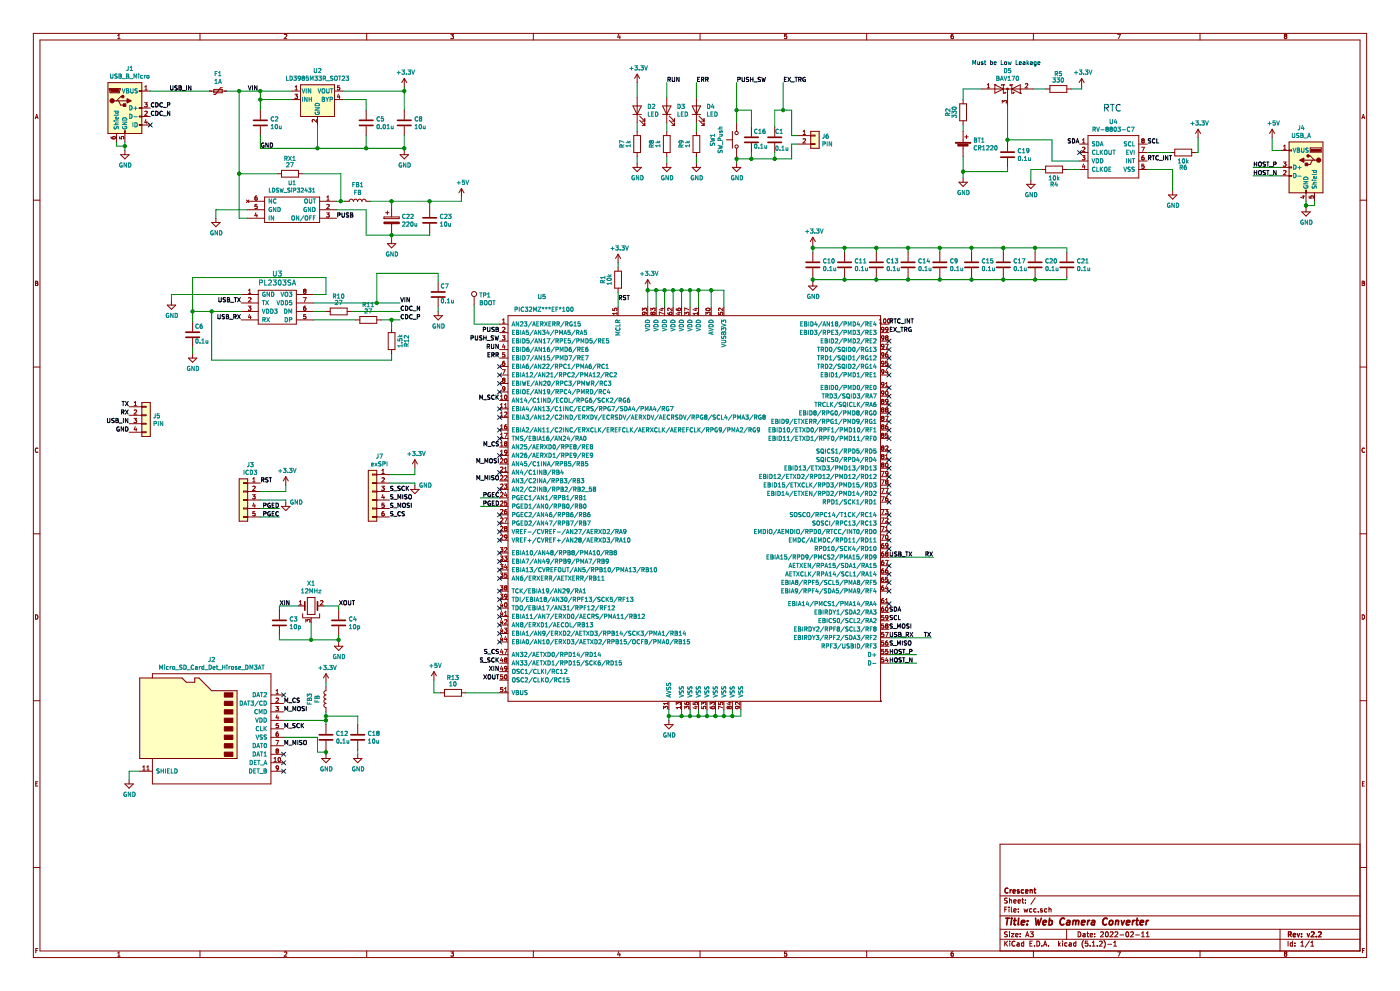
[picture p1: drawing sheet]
EESchema Schematic File Version 4
LIBS:wcc-cache
EELAYER 29 0
EELAYER END
$Descr A3 16535 11693
encoding utf-8
Sheet 1 1
Title "Web Camera Converter"
Date "2022-02-11"
Rev "v2.2"
Comp "Crescent"
Comment1 ""
Comment2 ""
Comment3 ""
Comment4 ""
$EndDescr
$Comp
L Regulator_Linear:LD3985M33R_SOT23 U2
U 1 1
P 3750 1175
F 0 "U2" H 3750 1517 50  0000 C CNN
F 1 "LD3985M33R_SOT23" H 3750 1426 50  0000 C CNN
F 2 "Package_TO_SOT_SMD:SOT-23-5" H 3750 1500 50  0001 C CIN
F 3 "http://www.st.com/internet/com/TECHNICAL_RESOURCES/TECHNICAL_LITERATURE/DATASHEET/CD00003395.pdf" H 3750 1175 50  0001 C CNN
	1    3750 1175
	1    0    0    -1  
$EndComp
$Comp
L Device:C C2
U 1 1
P 3075 1450
F 0 "C2" H 3190 1496 50  0000 L CNN
F 1 "10u" H 3190 1405 50  0000 L CNN
F 2 "Capacitor_SMD:C_0805_2012Metric" H 3113 1300 50  0001 C CNN
F 3 "~" H 3075 1450 50  0001 C CNN
	1    3075 1450
	1    0    0    -1  
$EndComp
$Comp
L Device:C C5
U 1 1
P 4325 1450
F 0 "C5" H 4440 1496 50  0000 L CNN
F 1 "0.01u" H 4440 1405 50  0000 L CNN
F 2 "Capacitor_SMD:C_0603_1608Metric" H 4363 1300 50  0001 C CNN
F 3 "~" H 4325 1450 50  0001 C CNN
	1    4325 1450
	1    0    0    -1  
$EndComp
$Comp
L Device:C C8
U 1 1
P 4775 1450
F 0 "C8" H 4890 1496 50  0000 L CNN
F 1 "10u" H 4890 1405 50  0000 L CNN
F 2 "Capacitor_SMD:C_0805_2012Metric" H 4813 1300 50  0001 C CNN
F 3 "~" H 4775 1450 50  0001 C CNN
	1    4775 1450
	1    0    0    -1  
$EndComp
Wire Wire Line
	3450 1075 3075 1075
Wire Wire Line
	3075 1075 3075 1175
Wire Wire Line
	3450 1175 3075 1175
Connection ~ 3075 1175
Wire Wire Line
	3075 1175 3075 1300
Wire Wire Line
	3075 1600 3075 1750
Wire Wire Line
	3075 1750 3750 1750
Wire Wire Line
	4325 1750 4325 1600
Wire Wire Line
	3750 1475 3750 1750
Connection ~ 3750 1750
Wire Wire Line
	3750 1750 4325 1750
Wire Wire Line
	4325 1750 4775 1750
Wire Wire Line
	4775 1750 4775 1600
Connection ~ 4325 1750
Wire Wire Line
	4050 1175 4325 1175
Wire Wire Line
	4325 1175 4325 1300
Wire Wire Line
	4050 1075 4775 1075
Wire Wire Line
	4775 1075 4775 1300
$Comp
L power:+3.3V #PWR08
U 1 1
P 4775 1025
F 0 "#PWR08" H 4775 875 50  0001 C CNN
F 1 "+3.3V" H 4790 1198 50  0000 C CNN
F 2 "" H 4775 1025 50  0001 C CNN
F 3 "" H 4775 1025 50  0001 C CNN
	1    4775 1025
	1    0    0    -1  
$EndComp
Wire Wire Line
	4775 1025 4775 1075
Connection ~ 4775 1075
Text Label 3075 1750 0    50   ~ 0
GND
$Comp
L Connector:USB_A J4
U 1 1
P 15425 1975
F 0 "J4" H 15482 2442 50  0000 C CNN
F 1 "USB_A" H 15482 2351 50  0000 C CNN
F 2 "USBHOST:USBHOST" H 15575 1925 50  0001 C CNN
F 3 " ~" H 15575 1925 50  0001 C CNN
	1    15425 1975
	-1   0    0    -1  
$EndComp
$Comp
L power:+5V #PWR026
U 1 1
P 15025 1625
F 0 "#PWR026" H 15025 1475 50  0001 C CNN
F 1 "+5V" H 15040 1798 50  0000 C CNN
F 2 "" H 15025 1625 50  0001 C CNN
F 3 "" H 15025 1625 50  0001 C CNN
	1    15025 1625
	1    0    0    -1  
$EndComp
Wire Wire Line
	15025 1625 15025 1775
$Comp
L power:GND #PWR027
U 1 1
P 15425 2450
F 0 "#PWR027" H 15425 2200 50  0001 C CNN
F 1 "GND" H 15430 2277 50  0000 C CNN
F 2 "" H 15425 2450 50  0001 C CNN
F 3 "" H 15425 2450 50  0001 C CNN
	1    15425 2450
	1    0    0    -1  
$EndComp
Wire Wire Line
	15425 2375 15425 2425
Wire Wire Line
	15425 2425 15525 2425
Wire Wire Line
	15525 2425 15525 2375
Connection ~ 15425 2425
Wire Wire Line
	15425 2425 15425 2450
Wire Wire Line
	15125 1775 15025 1775
Text Label 14800 1975 0    50   ~ 0
HOST_P
Text Label 14800 2075 0    50   ~ 0
HOST_N
$Comp
L power:+3.3V #PWR07
U 1 1
P 7300 3100
F 0 "#PWR07" H 7300 2950 50  0001 C CNN
F 1 "+3.3V" H 7315 3273 50  0000 C CNN
F 2 "" H 7300 3100 50  0001 C CNN
F 3 "" H 7300 3100 50  0001 C CNN
	1    7300 3100
	1    0    0    -1  
$EndComp
Wire Wire Line
	7300 3100 7300 3150
$Comp
L Device:R R1
U 1 1
P 7300 3300
F 0 "R1" V 7475 3300 50  0000 C CNN
F 1 "10k" V 7400 3300 50  0000 C CNN
F 2 "Resistor_SMD:R_0603_1608Metric" V 7230 3300 50  0001 C CNN
F 3 "~" H 7300 3300 50  0001 C CNN
	1    7300 3300
	-1   0    0    1   
$EndComp
$Comp
L Connector_Generic:Conn_01x05 J3
U 1 1
P 2875 5900
F 0 "J3" H 2793 6317 50  0000 C CNN
F 1 "ICD3" H 2793 6226 50  0000 C CNN
F 2 "Connector_PinHeader_2.54mm:PinHeader_1x05_P2.54mm_Vertical" H 2875 5900 50  0001 C CNN
F 3 "~" H 2875 5900 50  0001 C CNN
	1    2875 5900
	-1   0    0    -1  
$EndComp
Text Label 7300 3550 0    50   ~ 0
RST
Text Label 3075 5700 0    50   ~ 0
RST
$Comp
L power:+3.3V #PWR01
U 1 1
P 3375 5725
F 0 "#PWR01" H 3375 5575 50  0001 C CNN
F 1 "+3.3V" H 3390 5898 50  0000 C CNN
F 2 "" H 3375 5725 50  0001 C CNN
F 3 "" H 3375 5725 50  0001 C CNN
	1    3375 5725
	1    0    0    -1  
$EndComp
Wire Wire Line
	3075 5800 3375 5800
Wire Wire Line
	3375 5725 3375 5800
$Comp
L power:GND #PWR02
U 1 1
P 3375 5925
F 0 "#PWR02" H 3375 5675 50  0001 C CNN
F 1 "GND" H 3500 5925 50  0000 C CNN
F 2 "" H 3375 5925 50  0001 C CNN
F 3 "" H 3375 5925 50  0001 C CNN
	1    3375 5925
	1    0    0    -1  
$EndComp
Wire Wire Line
	3075 5900 3375 5900
Wire Wire Line
	3375 5900 3375 5925
Wire Wire Line
	3075 6000 3300 6000
Wire Wire Line
	3075 6100 3300 6100
Text Label 3100 6000 0    50   ~ 0
PGED
Text Label 3100 6100 0    50   ~ 0
PGEC
$Comp
L Device:C C14
U 1 1
P 10725 3125
F 0 "C14" H 10840 3171 50  0000 L CNN
F 1 "0.1u" H 10840 3080 50  0000 L CNN
F 2 "Capacitor_SMD:C_0603_1608Metric" H 10763 2975 50  0001 C CNN
F 3 "~" H 10725 3125 50  0001 C CNN
	1    10725 3125
	1    0    0    -1  
$EndComp
$Comp
L Device:C C13
U 1 1
P 10350 3125
F 0 "C13" H 10465 3171 50  0000 L CNN
F 1 "0.1u" H 10465 3080 50  0000 L CNN
F 2 "Capacitor_SMD:C_0603_1608Metric" H 10388 2975 50  0001 C CNN
F 3 "~" H 10350 3125 50  0001 C CNN
	1    10350 3125
	1    0    0    -1  
$EndComp
$Comp
L Device:C C11
U 1 1
P 9975 3125
F 0 "C11" H 10090 3171 50  0000 L CNN
F 1 "0.1u" H 10090 3080 50  0000 L CNN
F 2 "Capacitor_SMD:C_0603_1608Metric" H 10013 2975 50  0001 C CNN
F 3 "~" H 9975 3125 50  0001 C CNN
	1    9975 3125
	1    0    0    -1  
$EndComp
$Comp
L Device:C C10
U 1 1
P 9600 3125
F 0 "C10" H 9715 3171 50  0000 L CNN
F 1 "0.1u" H 9715 3080 50  0000 L CNN
F 2 "Capacitor_SMD:C_0603_1608Metric" H 9638 2975 50  0001 C CNN
F 3 "~" H 9600 3125 50  0001 C CNN
	1    9600 3125
	1    0    0    -1  
$EndComp
$Comp
L power:+3.3V #PWR013
U 1 1
P 9600 2900
F 0 "#PWR013" H 9600 2750 50  0001 C CNN
F 1 "+3.3V" H 9615 3073 50  0000 C CNN
F 2 "" H 9600 2900 50  0001 C CNN
F 3 "" H 9600 2900 50  0001 C CNN
	1    9600 2900
	1    0    0    -1  
$EndComp
Wire Wire Line
	9600 2900 9600 2925
$Comp
L power:GND #PWR014
U 1 1
P 9600 3325
F 0 "#PWR014" H 9600 3075 50  0001 C CNN
F 1 "GND" H 9605 3152 50  0000 C CNN
F 2 "" H 9600 3325 50  0001 C CNN
F 3 "" H 9600 3325 50  0001 C CNN
	1    9600 3325
	1    0    0    -1  
$EndComp
Wire Wire Line
	9600 3275 9600 3300
Wire Wire Line
	9600 3300 9975 3300
Wire Wire Line
	9975 3300 9975 3275
Connection ~ 9600 3300
Wire Wire Line
	9600 3300 9600 3325
Wire Wire Line
	9975 3300 10350 3300
Wire Wire Line
	10350 3300 10350 3275
Connection ~ 9975 3300
Wire Wire Line
	10350 3300 10725 3300
Wire Wire Line
	10725 3300 10725 3275
Connection ~ 10350 3300
Wire Wire Line
	9600 2925 9975 2925
Wire Wire Line
	9975 2925 9975 2975
Connection ~ 9600 2925
Wire Wire Line
	9600 2925 9600 2975
Wire Wire Line
	9975 2925 10350 2925
Wire Wire Line
	10350 2925 10350 2975
Connection ~ 9975 2925
Wire Wire Line
	10350 2925 10725 2925
Wire Wire Line
	10725 2925 10725 2975
Connection ~ 10350 2925
$Comp
L Device:Crystal_GND3 X1
U 1 1
P 3675 7150
F 0 "X1" H 3675 7418 50  0000 C CNN
F 1 "12MHz" H 3675 7327 50  0000 C CNN
F 2 "FA238V:FA238V" H 3675 7150 50  0001 C CNN
F 3 "~" H 3675 7150 50  0001 C CNN
	1    3675 7150
	1    0    0    -1  
$EndComp
$Comp
L Device:C C4
U 1 1
P 4000 7350
F 0 "C4" H 4115 7396 50  0000 L CNN
F 1 "10p" H 4115 7305 50  0000 L CNN
F 2 "Capacitor_SMD:C_0603_1608Metric" H 4038 7200 50  0001 C CNN
F 3 "~" H 4000 7350 50  0001 C CNN
	1    4000 7350
	1    0    0    -1  
$EndComp
$Comp
L Device:C C3
U 1 1
P 3300 7350
F 0 "C3" H 3415 7396 50  0000 L CNN
F 1 "10p" H 3415 7305 50  0000 L CNN
F 2 "Capacitor_SMD:C_0603_1608Metric" H 3338 7200 50  0001 C CNN
F 3 "~" H 3300 7350 50  0001 C CNN
	1    3300 7350
	1    0    0    -1  
$EndComp
Wire Wire Line
	4000 7150 4000 7200
Wire Wire Line
	3825 7150 4000 7150
Wire Wire Line
	3675 7350 3675 7550
Wire Wire Line
	3675 7550 4000 7550
Wire Wire Line
	4000 7550 4000 7500
Wire Wire Line
	3300 7550 3300 7500
Wire Wire Line
	3300 7550 3675 7550
Connection ~ 3675 7550
Wire Wire Line
	3525 7150 3300 7150
Wire Wire Line
	3300 7150 3300 7200
$Comp
L power:GND #PWR03
U 1 1
P 4000 7575
F 0 "#PWR03" H 4000 7325 50  0001 C CNN
F 1 "GND" H 4005 7402 50  0000 C CNN
F 2 "" H 4000 7575 50  0001 C CNN
F 3 "" H 4000 7575 50  0001 C CNN
	1    4000 7575
	1    0    0    -1  
$EndComp
Wire Wire Line
	4000 7575 4000 7550
Connection ~ 4000 7550
Text Label 3300 7150 0    50   ~ 0
XIN
Text Label 4000 7150 0    50   ~ 0
XOUT
$Comp
L Device:LED D2
U 1 1
P 7525 1300
F 0 "D2" V 7564 1183 50  0000 R CNN
F 1 "LED" V 7473 1183 50  0000 R CNN
F 2 "Diode_SMD:D_0603_1608Metric" H 7525 1300 50  0001 C CNN
F 3 "~" H 7525 1300 50  0001 C CNN
	1    7525 1300
	0    -1   -1   0   
$EndComp
$Comp
L Device:R R7
U 1 1
P 7525 1700
F 0 "R7" V 7700 1700 50  0000 C CNN
F 1 "1k" V 7625 1700 50  0000 C CNN
F 2 "Resistor_SMD:R_0603_1608Metric" V 7455 1700 50  0001 C CNN
F 3 "~" H 7525 1700 50  0001 C CNN
	1    7525 1700
	-1   0    0    1   
$EndComp
$Comp
L power:GND #PWR012
U 1 1
P 7525 1925
F 0 "#PWR012" H 7525 1675 50  0001 C CNN
F 1 "GND" H 7530 1752 50  0000 C CNN
F 2 "" H 7525 1925 50  0001 C CNN
F 3 "" H 7525 1925 50  0001 C CNN
	1    7525 1925
	1    0    0    -1  
$EndComp
Wire Wire Line
	7525 1850 7525 1925
Wire Wire Line
	7525 1550 7525 1450
Wire Wire Line
	7525 1150 7525 975 
$Comp
L power:+3.3V #PWR011
U 1 1
P 7525 975
F 0 "#PWR011" H 7525 825 50  0001 C CNN
F 1 "+3.3V" H 7540 1148 50  0000 C CNN
F 2 "" H 7525 975 50  0001 C CNN
F 3 "" H 7525 975 50  0001 C CNN
	1    7525 975 
	1    0    0    -1  
$EndComp
$Comp
L Device:LED D3
U 1 1
P 7875 1300
F 0 "D3" V 7914 1183 50  0000 R CNN
F 1 "LED" V 7823 1183 50  0000 R CNN
F 2 "Diode_SMD:D_0603_1608Metric" H 7875 1300 50  0001 C CNN
F 3 "~" H 7875 1300 50  0001 C CNN
	1    7875 1300
	0    -1   -1   0   
$EndComp
$Comp
L Device:R R8
U 1 1
P 7875 1700
F 0 "R8" V 8050 1700 50  0000 C CNN
F 1 "1k" V 7975 1700 50  0000 C CNN
F 2 "Resistor_SMD:R_0603_1608Metric" V 7805 1700 50  0001 C CNN
F 3 "~" H 7875 1700 50  0001 C CNN
	1    7875 1700
	-1   0    0    1   
$EndComp
$Comp
L power:GND #PWR017
U 1 1
P 7875 1925
F 0 "#PWR017" H 7875 1675 50  0001 C CNN
F 1 "GND" H 7880 1752 50  0000 C CNN
F 2 "" H 7875 1925 50  0001 C CNN
F 3 "" H 7875 1925 50  0001 C CNN
	1    7875 1925
	1    0    0    -1  
$EndComp
Wire Wire Line
	7875 1850 7875 1925
Wire Wire Line
	7875 1550 7875 1450
Wire Wire Line
	7875 1150 7875 975 
$Comp
L Device:LED D4
U 1 1
P 8225 1300
F 0 "D4" V 8264 1183 50  0000 R CNN
F 1 "LED" V 8173 1183 50  0000 R CNN
F 2 "Diode_SMD:D_0603_1608Metric" H 8225 1300 50  0001 C CNN
F 3 "~" H 8225 1300 50  0001 C CNN
	1    8225 1300
	0    -1   -1   0   
$EndComp
$Comp
L Device:R R9
U 1 1
P 8225 1700
F 0 "R9" V 8400 1700 50  0000 C CNN
F 1 "1k" V 8325 1700 50  0000 C CNN
F 2 "Resistor_SMD:R_0603_1608Metric" V 8155 1700 50  0001 C CNN
F 3 "~" H 8225 1700 50  0001 C CNN
	1    8225 1700
	-1   0    0    1   
$EndComp
$Comp
L power:GND #PWR018
U 1 1
P 8225 1925
F 0 "#PWR018" H 8225 1675 50  0001 C CNN
F 1 "GND" H 8230 1752 50  0000 C CNN
F 2 "" H 8225 1925 50  0001 C CNN
F 3 "" H 8225 1925 50  0001 C CNN
	1    8225 1925
	1    0    0    -1  
$EndComp
Wire Wire Line
	8225 1850 8225 1925
Wire Wire Line
	8225 1550 8225 1450
Wire Wire Line
	8225 1150 8225 975 
Text Label 7875 975  0    50   ~ 0
RUN
Text Label 8225 975  0    50   ~ 0
ERR
$Comp
L power:+3.3V #PWR04
U 1 1
P 3850 8050
F 0 "#PWR04" H 3850 7900 50  0001 C CNN
F 1 "+3.3V" H 3865 8223 50  0000 C CNN
F 2 "" H 3850 8050 50  0001 C CNN
F 3 "" H 3850 8050 50  0001 C CNN
	1    3850 8050
	1    0    0    -1  
$EndComp
Wire Wire Line
	3850 8550 3850 8500
$Comp
L RTC:RV-8803-C7 U4
U 1 1
P 12850 1600
F 0 "U4" H 13150 1765 50  0000 C CNN
F 1 "RV-8803-C7" H 13150 1674 50  0000 C CNN
F 2 "RTC_3215:RV-8803-C7" H 12850 1600 50  0001 C CNN
F 3 "" H 12850 1600 50  0001 C CNN
	1    12850 1600
	1    0    0    -1  
$EndComp
$Comp
L Device:D_Schottky_x2_KCom_AAK D5
U 1 1
P 11900 1050
F 0 "D5" H 11900 1266 50  0000 C CNN
F 1 "BAV170" H 11900 1175 50  0000 C CNN
F 2 "Package_TO_SOT_SMD:SOT-23" H 11900 1050 50  0001 C CNN
F 3 "~" H 11900 1050 50  0001 C CNN
	1    11900 1050
	1    0    0    -1  
$EndComp
$Comp
L Device:Battery_Cell BT1
U 1 1
P 11375 1750
F 0 "BT1" H 11493 1846 50  0000 L CNN
F 1 "CR1220" H 11493 1755 50  0000 L CNN
F 2 "CR1220_2895:2895" V 11375 1810 50  0001 C CNN
F 3 "~" V 11375 1810 50  0001 C CNN
	1    11375 1750
	1    0    0    -1  
$EndComp
$Comp
L Device:R R2
U 1 1
P 11375 1325
F 0 "R2" V 11550 1325 50  0000 C CNN
F 1 "330" V 11475 1325 50  0000 C CNN
F 2 "Resistor_SMD:R_0603_1608Metric" V 11305 1325 50  0001 C CNN
F 3 "~" H 11375 1325 50  0001 C CNN
	1    11375 1325
	-1   0    0    1   
$EndComp
$Comp
L Device:C C19
U 1 1
P 11900 1825
F 0 "C19" H 12015 1871 50  0000 L CNN
F 1 "0.1u" H 12015 1780 50  0000 L CNN
F 2 "Capacitor_SMD:C_0603_1608Metric" H 11938 1675 50  0001 C CNN
F 3 "~" H 11900 1825 50  0001 C CNN
	1    11900 1825
	1    0    0    -1  
$EndComp
$Comp
L power:GND #PWR031
U 1 1
P 11375 2100
F 0 "#PWR031" H 11375 1850 50  0001 C CNN
F 1 "GND" H 11380 1927 50  0000 C CNN
F 2 "" H 11375 2100 50  0001 C CNN
F 3 "" H 11375 2100 50  0001 C CNN
	1    11375 2100
	1    0    0    -1  
$EndComp
$Comp
L power:+3.3V #PWR033
U 1 1
P 12775 1025
F 0 "#PWR033" H 12775 875 50  0001 C CNN
F 1 "+3.3V" H 12790 1198 50  0000 C CNN
F 2 "" H 12775 1025 50  0001 C CNN
F 3 "" H 12775 1025 50  0001 C CNN
	1    12775 1025
	1    0    0    -1  
$EndComp
Wire Wire Line
	11375 1850 11375 2025
Wire Wire Line
	11900 1650 12425 1650
Wire Wire Line
	12425 1650 12425 1900
Wire Wire Line
	12425 1900 12750 1900
Connection ~ 11900 1650
Wire Wire Line
	11900 1650 11900 1675
Wire Wire Line
	11900 1975 11900 2025
Wire Wire Line
	11900 2025 11375 2025
Connection ~ 11375 2025
Wire Wire Line
	11375 2025 11375 2100
Wire Wire Line
	11600 1050 11375 1050
Wire Wire Line
	11375 1050 11375 1175
Wire Wire Line
	11375 1475 11375 1550
$Comp
L Device:R R5
U 1 1
P 12500 1050
F 0 "R5" V 12675 1050 50  0000 C CNN
F 1 "330" V 12600 1050 50  0000 C CNN
F 2 "Resistor_SMD:R_0603_1608Metric" V 12430 1050 50  0001 C CNN
F 3 "~" H 12500 1050 50  0001 C CNN
	1    12500 1050
	0    -1   -1   0   
$EndComp
Wire Wire Line
	12200 1050 12350 1050
Wire Wire Line
	12650 1050 12775 1050
Wire Wire Line
	12775 1050 12775 1025
$Comp
L power:GND #PWR034
U 1 1
P 13850 2250
F 0 "#PWR034" H 13850 2000 50  0001 C CNN
F 1 "GND" H 13855 2077 50  0000 C CNN
F 2 "" H 13850 2250 50  0001 C CNN
F 3 "" H 13850 2250 50  0001 C CNN
	1    13850 2250
	1    0    0    -1  
$EndComp
Wire Wire Line
	13550 2000 13850 2000
Wire Wire Line
	13850 2000 13850 2250
Text Label 12750 1700 2    50   ~ 0
SDA
Text Label 13550 1700 0    50   ~ 0
SCL
Text Label 13550 1900 0    50   ~ 0
RTC_INT
NoConn ~ 12750 1800
$Comp
L Device:R R4
U 1 1
P 12450 2000
F 0 "R4" V 12625 2000 50  0000 C CNN
F 1 "10k" V 12550 2000 50  0000 C CNN
F 2 "Resistor_SMD:R_0603_1608Metric" V 12380 2000 50  0001 C CNN
F 3 "~" H 12450 2000 50  0001 C CNN
	1    12450 2000
	0    1    1    0   
$EndComp
Wire Wire Line
	12600 2000 12750 2000
$Comp
L power:GND #PWR032
U 1 1
P 12175 2125
F 0 "#PWR032" H 12175 1875 50  0001 C CNN
F 1 "GND" H 12180 1952 50  0000 C CNN
F 2 "" H 12175 2125 50  0001 C CNN
F 3 "" H 12175 2125 50  0001 C CNN
	1    12175 2125
	1    0    0    -1  
$EndComp
Wire Wire Line
	12300 2000 12175 2000
Wire Wire Line
	12175 2000 12175 2125
$Comp
L Device:R R6
U 1 1
P 13975 1800
F 0 "R6" V 14150 1800 50  0000 C CNN
F 1 "10k" V 14075 1800 50  0000 C CNN
F 2 "Resistor_SMD:R_0603_1608Metric" V 13905 1800 50  0001 C CNN
F 3 "~" H 13975 1800 50  0001 C CNN
	1    13975 1800
	0    1    1    0   
$EndComp
Wire Wire Line
	13550 1800 13825 1800
Wire Wire Line
	14125 1800 14150 1800
Text Notes 13025 1325 0    79   ~ 0
RTC
$Comp
L Connector:Micro_SD_Card_Det_Hirose_DM3AT J2
U 1 1
P 2450 8600
F 0 "J2" H 2400 9417 50  0000 C CNN
F 1 "Micro_SD_Card_Det_Hirose_DM3AT" H 2400 9326 50  0000 C CNN
F 2 "Connector_Card:microSD_HC_Hirose_DM3AT-SF-PEJM5" H 4500 9300 50  0001 C CNN
F 3 "https://www.hirose.com/product/en/download_file/key_name/DM3/category/Catalog/doc_file_id/49662/?file_category_id=4&item_id=195&is_series=1" H 2450 8700 50  0001 C CNN
	1    2450 8600
	-1   0    0    -1  
$EndComp
Text Label 3350 8300 0    50   ~ 0
M_CS
NoConn ~ 3350 8200
Text Label 3350 8400 0    50   ~ 0
M_MOSI
$Comp
L Device:C C12
U 1 1
P 3850 8700
F 0 "C12" H 3965 8746 50  0000 L CNN
F 1 "0.1u" H 3965 8655 50  0000 L CNN
F 2 "Capacitor_SMD:C_0603_1608Metric" H 3888 8550 50  0001 C CNN
F 3 "~" H 3850 8700 50  0001 C CNN
	1    3850 8700
	1    0    0    -1  
$EndComp
$Comp
L power:GND #PWR016
U 1 1
P 3850 8900
F 0 "#PWR016" H 3850 8650 50  0001 C CNN
F 1 "GND" H 3855 8727 50  0000 C CNN
F 2 "" H 3850 8900 50  0001 C CNN
F 3 "" H 3850 8900 50  0001 C CNN
	1    3850 8900
	1    0    0    -1  
$EndComp
$Comp
L Device:C C18
U 1 1
P 4225 8700
F 0 "C18" H 4340 8746 50  0000 L CNN
F 1 "10u" H 4340 8655 50  0000 L CNN
F 2 "Capacitor_SMD:C_0805_2012Metric" H 4263 8550 50  0001 C CNN
F 3 "~" H 4225 8700 50  0001 C CNN
	1    4225 8700
	1    0    0    -1  
$EndComp
Wire Wire Line
	3350 8500 3850 8500
Connection ~ 3850 8500
Wire Wire Line
	3850 8500 3850 8450
Wire Wire Line
	3350 8700 3750 8700
Wire Wire Line
	3750 8700 3750 8875
Wire Wire Line
	3750 8875 3850 8875
Wire Wire Line
	3850 8875 3850 8900
Wire Wire Line
	3850 8875 3850 8850
Connection ~ 3850 8875
Wire Wire Line
	3850 8450 4225 8450
Wire Wire Line
	4225 8450 4225 8550
Connection ~ 3850 8450
Wire Wire Line
	3850 8450 3850 8400
$Comp
L power:GND #PWR028
U 1 1
P 4225 8900
F 0 "#PWR028" H 4225 8650 50  0001 C CNN
F 1 "GND" H 4230 8727 50  0000 C CNN
F 2 "" H 4225 8900 50  0001 C CNN
F 3 "" H 4225 8900 50  0001 C CNN
	1    4225 8900
	1    0    0    -1  
$EndComp
Wire Wire Line
	4225 8900 4225 8850
Connection ~ 3075 1075
$Comp
L Device:L FB3
U 1 1
P 3850 8250
F 0 "FB3" V 4040 8250 50  0000 C CNN
F 1 "FB" V 3949 8250 50  0000 C CNN
F 2 "Inductor_SMD:L_0603_1608Metric" H 3850 8250 50  0001 C CNN
F 3 "~" H 3850 8250 50  0001 C CNN
	1    3850 8250
	-1   0    0    1   
$EndComp
Wire Wire Line
	3850 8100 3850 8050
Text Label 3350 8600 0    50   ~ 0
M_SCK
Text Label 3350 8800 0    50   ~ 0
M_MISO
NoConn ~ 3350 8900
NoConn ~ 3350 9000
NoConn ~ 3350 9100
$Comp
L power:GND #PWR015
U 1 1
P 1525 9200
F 0 "#PWR015" H 1525 8950 50  0001 C CNN
F 1 "GND" H 1530 9027 50  0000 C CNN
F 2 "" H 1525 9200 50  0001 C CNN
F 3 "" H 1525 9200 50  0001 C CNN
	1    1525 9200
	1    0    0    -1  
$EndComp
Wire Wire Line
	1650 9100 1525 9100
Wire Wire Line
	1525 9100 1525 9200
$Comp
L power:GND #PWR029
U 1 1
P 8700 1925
F 0 "#PWR029" H 8700 1675 50  0001 C CNN
F 1 "GND" H 8705 1752 50  0000 C CNN
F 2 "" H 8700 1925 50  0001 C CNN
F 3 "" H 8700 1925 50  0001 C CNN
	1    8700 1925
	1    0    0    -1  
$EndComp
Wire Wire Line
	8700 1850 8700 1875
$Comp
L Switch:SW_Push SW1
U 1 1
P 8700 1650
F 0 "SW1" H 8700 1935 50  0000 C CNN
F 1 "SW_Push" H 8700 1844 50  0000 C CNN
F 2 "SMD_PUSHSWITCH:SKRPACE010" H 8700 1850 50  0001 C CNN
F 3 "~" H 8700 1850 50  0001 C CNN
	1    8700 1650
	0    -1   -1   0   
$EndComp
Wire Wire Line
	8700 1450 8700 1300
Text Label 8700 975  0    50   ~ 0
PUSH_SW
Wire Wire Line
	14800 1975 15125 1975
Wire Wire Line
	14800 2075 15125 2075
$Comp
L Device:C C16
U 1 1
P 8875 1650
F 0 "C16" H 8900 1750 50  0000 L CNN
F 1 "0.1u" H 8900 1575 50  0000 L CNN
F 2 "Capacitor_SMD:C_0603_1608Metric" H 8913 1500 50  0001 C CNN
F 3 "~" H 8875 1650 50  0001 C CNN
	1    8875 1650
	1    0    0    -1  
$EndComp
Wire Wire Line
	8875 1500 8875 1300
Wire Wire Line
	8875 1300 8700 1300
Connection ~ 8700 1300
Wire Wire Line
	8700 1300 8700 975 
Wire Wire Line
	8875 1800 8875 1875
Wire Wire Line
	8875 1875 8700 1875
Connection ~ 8700 1875
Wire Wire Line
	8700 1875 8700 1925
Text Notes 11475 775  0    50   ~ 0
Must be Low Leakage
$Comp
L power:+3.3V #PWR0101
U 1 1
P 14150 1625
F 0 "#PWR0101" H 14150 1475 50  0001 C CNN
F 1 "+3.3V" H 14165 1798 50  0000 C CNN
F 2 "" H 14150 1625 50  0001 C CNN
F 3 "" H 14150 1625 50  0001 C CNN
	1    14150 1625
	1    0    0    -1  
$EndComp
Wire Wire Line
	14150 1625 14150 1800
$Comp
L Connector_Generic:Conn_01x04 J5
U 1 1
P 1725 4900
F 0 "J5" H 1805 4892 50  0000 L CNN
F 1 "PIN" H 1805 4801 50  0000 L CNN
F 2 "Connector_PinHeader_2.54mm:PinHeader_1x04_P2.54mm_Vertical" H 1725 4900 50  0001 C CNN
F 3 "~" H 1725 4900 50  0001 C CNN
	1    1725 4900
	1    0    0    -1  
$EndComp
Text Label 1525 4800 2    50   ~ 0
TX
Text Label 1525 4900 2    50   ~ 0
RX
Text Label 1525 5100 2    50   ~ 0
GND
$Comp
L Connector_Generic:Conn_01x02 J6
U 1 1
P 9625 1600
F 0 "J6" H 9705 1592 50  0000 L CNN
F 1 "PIN" H 9705 1501 50  0000 L CNN
F 2 "Connector_PinHeader_2.54mm:PinHeader_1x02_P2.54mm_Vertical" H 9625 1600 50  0001 C CNN
F 3 "~" H 9625 1600 50  0001 C CNN
	1    9625 1600
	1    0    0    -1  
$EndComp
Wire Wire Line
	9425 1600 9350 1600
Wire Wire Line
	9425 1700 9350 1700
Connection ~ 8875 1875
Wire Wire Line
	5450 2325 5450 2375
$Comp
L power:+5V #PWR09
U 1 1
P 5450 2325
F 0 "#PWR09" H 5450 2175 50  0001 C CNN
F 1 "+5V" H 5465 2498 50  0000 C CNN
F 2 "" H 5450 2325 50  0001 C CNN
F 3 "" H 5450 2325 50  0001 C CNN
	1    5450 2325
	1    0    0    -1  
$EndComp
$Comp
L Device:Polyfuse_Small F1
U 1 1
P 2575 1075
F 0 "F1" V 2370 1075 50  0000 C CNN
F 1 "1A" V 2461 1075 50  0000 C CNN
F 2 "Fuse:Fuse_1210_3225Metric" H 2625 875 50  0001 L CNN
F 3 "~" H 2575 1075 50  0001 C CNN
	1    2575 1075
	0    1    1    0   
$EndComp
Text Label 9250 975  0    50   ~ 0
EX_TRG
Wire Wire Line
	9250 975  9250 1300
$Comp
L Device:C C1
U 1 1
P 9150 1650
F 0 "C1" H 9150 1750 50  0000 L CNN
F 1 "0.1u" H 9150 1550 50  0000 L CNN
F 2 "Capacitor_SMD:C_0603_1608Metric" H 9188 1500 50  0001 C CNN
F 3 "~" H 9150 1650 50  0001 C CNN
	1    9150 1650
	1    0    0    -1  
$EndComp
Wire Wire Line
	8875 1875 9150 1875
Wire Wire Line
	9150 1800 9150 1875
Connection ~ 9150 1875
Wire Wire Line
	9150 1500 9150 1300
Wire Wire Line
	9150 1300 9250 1300
Wire Wire Line
	9250 1300 9350 1300
Wire Wire Line
	9350 1300 9350 1600
Connection ~ 9250 1300
Wire Wire Line
	9350 1700 9350 1875
Wire Wire Line
	9150 1875 9350 1875
$Comp
L PIC32MZ:PIC32MZ***EF*100 U5
U 1 1
P 6000 3725
F 0 "U5" H 6400 3950 50  0000 C CNN
F 1 "PIC32MZ***EF*100" H 6425 3800 50  0000 C CNN
F 2 "Package_QFP:TQFP-100_12x12mm_P0.4mm" H 6000 3725 50  0001 C CNN
F 3 "" H 6000 3725 50  0001 C CNN
	1    6000 3725
	1    0    0    -1  
$EndComp
Wire Wire Line
	7300 3450 7300 3625
Wire Wire Line
	5675 5975 5900 5975
Wire Wire Line
	5675 5875 5900 5875
Text Label 5700 5975 0    50   ~ 0
PGED
Text Label 5700 5875 0    50   ~ 0
PGEC
$Comp
L power:+5V #PWR0102
U 1 1
P 5125 8025
F 0 "#PWR0102" H 5125 7875 50  0001 C CNN
F 1 "+5V" H 5140 8198 50  0000 C CNN
F 2 "" H 5125 8025 50  0001 C CNN
F 3 "" H 5125 8025 50  0001 C CNN
	1    5125 8025
	1    0    0    -1  
$EndComp
Wire Wire Line
	5125 8025 5125 8175
Text Label 5900 7925 2    50   ~ 0
XIN
Text Label 5900 8025 2    50   ~ 0
XOUT
$Comp
L power:GND #PWR0103
U 1 1
P 7900 8500
F 0 "#PWR0103" H 7900 8250 50  0001 C CNN
F 1 "GND" H 7905 8327 50  0000 C CNN
F 2 "" H 7900 8500 50  0001 C CNN
F 3 "" H 7900 8500 50  0001 C CNN
	1    7900 8500
	1    0    0    -1  
$EndComp
Wire Wire Line
	7900 8375 7900 8450
Wire Wire Line
	8750 8450 8750 8375
Connection ~ 7900 8450
Wire Wire Line
	7900 8450 7900 8500
Wire Wire Line
	8650 8375 8650 8450
Connection ~ 8650 8450
Wire Wire Line
	8650 8450 8750 8450
Wire Wire Line
	8550 8375 8550 8450
Connection ~ 8550 8450
Wire Wire Line
	8550 8450 8650 8450
Wire Wire Line
	8450 8375 8450 8450
Connection ~ 8450 8450
Wire Wire Line
	8450 8450 8550 8450
Wire Wire Line
	8350 8375 8350 8450
Connection ~ 8350 8450
Wire Wire Line
	8350 8450 8450 8450
Wire Wire Line
	8250 8375 8250 8450
Connection ~ 8250 8450
Wire Wire Line
	8250 8450 8350 8450
Wire Wire Line
	8150 8375 8150 8450
Wire Wire Line
	7900 8450 8050 8450
Connection ~ 8150 8450
Wire Wire Line
	8150 8450 8250 8450
Wire Wire Line
	8050 8375 8050 8450
Connection ~ 8050 8450
Wire Wire Line
	8050 8450 8150 8450
Text Label 10500 7725 0    50   ~ 0
HOST_P
Text Label 10500 7825 0    50   ~ 0
HOST_N
Wire Wire Line
	10500 7725 10825 7725
Wire Wire Line
	10500 7825 10825 7825
$Comp
L Device:C C20
U 1 1
P 12225 3125
F 0 "C20" H 12340 3171 50  0000 L CNN
F 1 "0.1u" H 12340 3080 50  0000 L CNN
F 2 "Capacitor_SMD:C_0603_1608Metric" H 12263 2975 50  0001 C CNN
F 3 "~" H 12225 3125 50  0001 C CNN
	1    12225 3125
	1    0    0    -1  
$EndComp
$Comp
L Device:C C17
U 1 1
P 11850 3125
F 0 "C17" H 11965 3171 50  0000 L CNN
F 1 "0.1u" H 11965 3080 50  0000 L CNN
F 2 "Capacitor_SMD:C_0603_1608Metric" H 11888 2975 50  0001 C CNN
F 3 "~" H 11850 3125 50  0001 C CNN
	1    11850 3125
	1    0    0    -1  
$EndComp
$Comp
L Device:C C15
U 1 1
P 11475 3125
F 0 "C15" H 11590 3171 50  0000 L CNN
F 1 "0.1u" H 11590 3080 50  0000 L CNN
F 2 "Capacitor_SMD:C_0603_1608Metric" H 11513 2975 50  0001 C CNN
F 3 "~" H 11475 3125 50  0001 C CNN
	1    11475 3125
	1    0    0    -1  
$EndComp
$Comp
L Device:C C9
U 1 1
P 11100 3125
F 0 "C9" H 11215 3171 50  0000 L CNN
F 1 "0.1u" H 11215 3080 50  0000 L CNN
F 2 "Capacitor_SMD:C_0603_1608Metric" H 11138 2975 50  0001 C CNN
F 3 "~" H 11100 3125 50  0001 C CNN
	1    11100 3125
	1    0    0    -1  
$EndComp
$Comp
L Device:C C21
U 1 1
P 12600 3125
F 0 "C21" H 12715 3171 50  0000 L CNN
F 1 "0.1u" H 12715 3080 50  0000 L CNN
F 2 "Capacitor_SMD:C_0603_1608Metric" H 12638 2975 50  0001 C CNN
F 3 "~" H 12600 3125 50  0001 C CNN
	1    12600 3125
	1    0    0    -1  
$EndComp
Wire Wire Line
	10725 3300 11100 3300
Wire Wire Line
	12600 3300 12600 3275
Connection ~ 10725 3300
Wire Wire Line
	10725 2925 11100 2925
Wire Wire Line
	12600 2925 12600 2975
Connection ~ 10725 2925
Wire Wire Line
	12225 2975 12225 2925
Connection ~ 12225 2925
Wire Wire Line
	12225 2925 12600 2925
Wire Wire Line
	11850 2975 11850 2925
Connection ~ 11850 2925
Wire Wire Line
	11850 2925 12225 2925
Wire Wire Line
	11475 2975 11475 2925
Connection ~ 11475 2925
Wire Wire Line
	11475 2925 11850 2925
Wire Wire Line
	11100 2975 11100 2925
Connection ~ 11100 2925
Wire Wire Line
	11100 2925 11475 2925
Wire Wire Line
	11100 3275 11100 3300
Connection ~ 11100 3300
Wire Wire Line
	11100 3300 11475 3300
Wire Wire Line
	11475 3275 11475 3300
Connection ~ 11475 3300
Wire Wire Line
	11475 3300 11850 3300
Wire Wire Line
	11850 3275 11850 3300
Connection ~ 11850 3300
Wire Wire Line
	11850 3300 12225 3300
Wire Wire Line
	12225 3275 12225 3300
Connection ~ 12225 3300
Wire Wire Line
	12225 3300 12600 3300
$Comp
L power:+3.3V #PWR0104
U 1 1
P 7650 3400
F 0 "#PWR0104" H 7650 3250 50  0001 C CNN
F 1 "+3.3V" H 7665 3573 50  0000 C CNN
F 2 "" H 7650 3400 50  0001 C CNN
F 3 "" H 7650 3400 50  0001 C CNN
	1    7650 3400
	1    0    0    -1  
$EndComp
Wire Wire Line
	7650 3400 7650 3425
Wire Wire Line
	7650 3425 7750 3425
Wire Wire Line
	8550 3425 8550 3625
Connection ~ 7650 3425
Wire Wire Line
	7650 3425 7650 3625
Wire Wire Line
	8400 3425 8400 3625
Connection ~ 8400 3425
Wire Wire Line
	8400 3425 8550 3425
Wire Wire Line
	8250 3625 8250 3425
Connection ~ 8250 3425
Wire Wire Line
	8250 3425 8400 3425
Wire Wire Line
	8150 3625 8150 3425
Connection ~ 8150 3425
Wire Wire Line
	8150 3425 8250 3425
Wire Wire Line
	8050 3625 8050 3425
Connection ~ 8050 3425
Wire Wire Line
	8050 3425 8150 3425
Wire Wire Line
	7950 3625 7950 3425
Connection ~ 7950 3425
Wire Wire Line
	7950 3425 8050 3425
Wire Wire Line
	7850 3625 7850 3425
Connection ~ 7850 3425
Wire Wire Line
	7850 3425 7950 3425
Wire Wire Line
	7750 3625 7750 3425
Connection ~ 7750 3425
Wire Wire Line
	7750 3425 7850 3425
Text Label 5900 4025 2    50   ~ 0
PUSH_SW
Text Label 5900 4125 2    50   ~ 0
RUN
Text Label 5900 4225 2    50   ~ 0
ERR
Text Label 5900 4725 2    50   ~ 0
M_SCK
$Comp
L Connector_Generic:Conn_01x06 J7
U 1 1
P 4400 5800
F 0 "J7" H 4318 6217 50  0000 C CNN
F 1 "exSPI" H 4318 6126 50  0000 C CNN
F 2 "Connector_PinHeader_2.54mm:PinHeader_1x06_P2.54mm_Vertical" H 4400 5800 50  0001 C CNN
F 3 "~" H 4400 5800 50  0001 C CNN
	1    4400 5800
	-1   0    0    -1  
$EndComp
$Comp
L power:+3.3V #PWR0105
U 1 1
P 4900 5525
F 0 "#PWR0105" H 4900 5375 50  0001 C CNN
F 1 "+3.3V" H 4915 5698 50  0000 C CNN
F 2 "" H 4900 5525 50  0001 C CNN
F 3 "" H 4900 5525 50  0001 C CNN
	1    4900 5525
	1    0    0    -1  
$EndComp
Wire Wire Line
	4600 5600 4900 5600
Wire Wire Line
	4900 5525 4900 5600
$Comp
L power:GND #PWR0106
U 1 1
P 4900 5725
F 0 "#PWR0106" H 4900 5475 50  0001 C CNN
F 1 "GND" H 5025 5725 50  0000 C CNN
F 2 "" H 4900 5725 50  0001 C CNN
F 3 "" H 4900 5725 50  0001 C CNN
	1    4900 5725
	1    0    0    -1  
$EndComp
Wire Wire Line
	4600 5700 4900 5700
Wire Wire Line
	4900 5700 4900 5725
Text Label 4600 6100 0    50   ~ 0
S_CS
Text Label 4600 5800 0    50   ~ 0
S_SCK
Text Label 4600 5900 0    50   ~ 0
S_MISO
Text Label 4600 6000 0    50   ~ 0
S_MOSI
Text Label 5900 5475 2    50   ~ 0
M_MOSI
Text Label 5900 5675 2    50   ~ 0
M_MISO
Text Label 5900 5275 2    50   ~ 0
M_CS
Text Label 5900 7725 2    50   ~ 0
S_CS
Text Label 5900 7825 2    50   ~ 0
S_SCK
Text Label 10500 7625 0    50   ~ 0
S_MISO
Text Label 10500 7425 0    50   ~ 0
S_MOSI
$Comp
L Connector:USB_B_Micro J1
U 1 1
P 1475 1275
F 0 "J1" H 1532 1742 50  0000 C CNN
F 1 "USB_B_Micro" H 1532 1651 50  0000 C CNN
F 2 "mUSB:CONN-10118194-0001LF-FCI" H 1625 1225 50  0001 C CNN
F 3 "~" H 1625 1225 50  0001 C CNN
	1    1475 1275
	1    0    0    -1  
$EndComp
Wire Wire Line
	1775 1075 2475 1075
$Comp
L PL2303SA:PL2303SA U3
U 1 1
P 3050 3375
F 0 "U3" H 3275 3522 60  0000 C CNN
F 1 "PL2303SA" H 3275 3416 60  0000 C CNN
F 2 "Package_SO:SOIC-8_3.9x4.9mm_P1.27mm" H 3050 3375 60  0001 C CNN
F 3 "" H 3050 3375 60  0001 C CNN
	1    3050 3375
	1    0    0    -1  
$EndComp
Text Label 1775 1275 0    50   ~ 0
CDC_P
Text Label 1775 1375 0    50   ~ 0
CDC_N
NoConn ~ 1775 1475
$Comp
L power:GND #PWR0107
U 1 1
P 4775 1775
F 0 "#PWR0107" H 4775 1525 50  0001 C CNN
F 1 "GND" H 4780 1602 50  0000 C CNN
F 2 "" H 4775 1775 50  0001 C CNN
F 3 "" H 4775 1775 50  0001 C CNN
	1    4775 1775
	1    0    0    -1  
$EndComp
Wire Wire Line
	4775 1750 4775 1775
Connection ~ 4775 1750
$Comp
L power:GND #PWR0108
U 1 1
P 1475 1775
F 0 "#PWR0108" H 1475 1525 50  0001 C CNN
F 1 "GND" H 1480 1602 50  0000 C CNN
F 2 "" H 1475 1775 50  0001 C CNN
F 3 "" H 1475 1775 50  0001 C CNN
	1    1475 1775
	1    0    0    -1  
$EndComp
Wire Wire Line
	1475 1675 1475 1725
Wire Wire Line
	1475 1725 1375 1725
Wire Wire Line
	1375 1725 1375 1675
Connection ~ 1475 1725
Wire Wire Line
	1475 1725 1475 1775
Text Label 4725 3775 0    50   ~ 0
CDC_P
Text Label 4725 3675 0    50   ~ 0
CDC_N
$Comp
L Device:R R10
U 1 1
P 4000 3675
F 0 "R10" V 4175 3675 50  0000 C CNN
F 1 "27" V 4100 3675 50  0000 C CNN
F 2 "Resistor_SMD:R_0603_1608Metric" V 3930 3675 50  0001 C CNN
F 3 "~" H 4000 3675 50  0001 C CNN
	1    4000 3675
	0    -1   -1   0   
$EndComp
$Comp
L Device:R R11
U 1 1
P 4350 3775
F 0 "R11" V 4525 3775 50  0000 C CNN
F 1 "27" V 4450 3775 50  0000 C CNN
F 2 "Resistor_SMD:R_0603_1608Metric" V 4280 3775 50  0001 C CNN
F 3 "~" H 4350 3775 50  0001 C CNN
	1    4350 3775
	0    -1   -1   0   
$EndComp
$Comp
L Device:R R12
U 1 1
P 4625 4025
F 0 "R12" V 4800 4025 50  0000 C CNN
F 1 "1.5k" V 4725 4025 50  0000 C CNN
F 2 "Resistor_SMD:R_0603_1608Metric" V 4555 4025 50  0001 C CNN
F 3 "~" H 4625 4025 50  0001 C CNN
	1    4625 4025
	1    0    0    -1  
$EndComp
Wire Wire Line
	3700 3675 3850 3675
Wire Wire Line
	4150 3675 4725 3675
Wire Wire Line
	3700 3775 4200 3775
Wire Wire Line
	4500 3775 4625 3775
Wire Wire Line
	4625 3875 4625 3775
Connection ~ 4625 3775
Wire Wire Line
	4625 3775 4725 3775
$Comp
L Device:C C6
U 1 1
P 2275 3950
F 0 "C6" H 2300 4050 50  0000 L CNN
F 1 "0.1u" H 2300 3875 50  0000 L CNN
F 2 "Capacitor_SMD:C_0603_1608Metric" H 2313 3800 50  0001 C CNN
F 3 "~" H 2275 3950 50  0001 C CNN
	1    2275 3950
	1    0    0    -1  
$EndComp
Text Label 4725 3575 0    50   ~ 0
VIN
Wire Wire Line
	3700 3575 4450 3575
$Comp
L Device:C C7
U 1 1
P 5175 3475
F 0 "C7" H 5200 3575 50  0000 L CNN
F 1 "0.1u" H 5200 3400 50  0000 L CNN
F 2 "Capacitor_SMD:C_0603_1608Metric" H 5213 3325 50  0001 C CNN
F 3 "~" H 5175 3475 50  0001 C CNN
	1    5175 3475
	1    0    0    -1  
$EndComp
$Comp
L power:GND #PWR0109
U 1 1
P 5175 3675
F 0 "#PWR0109" H 5175 3425 50  0001 C CNN
F 1 "GND" H 5180 3502 50  0000 C CNN
F 2 "" H 5175 3675 50  0001 C CNN
F 3 "" H 5175 3675 50  0001 C CNN
	1    5175 3675
	1    0    0    -1  
$EndComp
Wire Wire Line
	4450 3575 4450 3225
Wire Wire Line
	4450 3225 5175 3225
Wire Wire Line
	5175 3225 5175 3325
Connection ~ 4450 3575
Wire Wire Line
	4450 3575 4725 3575
Wire Wire Line
	5175 3625 5175 3675
Wire Wire Line
	3700 3475 3850 3475
Wire Wire Line
	3850 3475 3850 3275
Wire Wire Line
	3850 3275 2275 3275
Wire Wire Line
	2275 3275 2275 3675
Connection ~ 2275 3675
Wire Wire Line
	2275 3675 2275 3800
$Comp
L power:GND #PWR0110
U 1 1
P 2275 4175
F 0 "#PWR0110" H 2275 3925 50  0001 C CNN
F 1 "GND" H 2280 4002 50  0000 C CNN
F 2 "" H 2275 4175 50  0001 C CNN
F 3 "" H 2275 4175 50  0001 C CNN
	1    2275 4175
	1    0    0    -1  
$EndComp
Wire Wire Line
	2275 4100 2275 4175
Wire Wire Line
	4625 4250 4625 4175
$Comp
L power:GND #PWR0111
U 1 1
P 2025 3550
F 0 "#PWR0111" H 2025 3300 50  0001 C CNN
F 1 "GND" H 2030 3377 50  0000 C CNN
F 2 "" H 2025 3550 50  0001 C CNN
F 3 "" H 2025 3550 50  0001 C CNN
	1    2025 3550
	1    0    0    -1  
$EndComp
Wire Wire Line
	2850 3475 2025 3475
Wire Wire Line
	2025 3475 2025 3550
Text Label 2850 3575 2    50   ~ 0
USB_TX
Text Label 2850 3775 2    50   ~ 0
USB_RX
Wire Wire Line
	2275 3675 2500 3675
Wire Wire Line
	2500 4250 2500 3675
Wire Wire Line
	2500 4250 4625 4250
Connection ~ 2500 3675
Wire Wire Line
	2500 3675 2850 3675
Text Label 10500 6575 0    50   ~ 0
USB_TX
Text Label 10500 7525 0    50   ~ 0
USB_RX
Text Label 10500 7225 0    50   ~ 0
SDA
Text Label 10500 7325 0    50   ~ 0
SCL
Text Label 10500 3925 0    50   ~ 0
EX_TRG
Text Label 10500 3825 0    50   ~ 0
RTC_INT
Text Label 11000 7525 2    50   ~ 0
TX
Text Label 11025 6575 2    50   ~ 0
RX
Wire Wire Line
	10500 7525 11000 7525
Wire Wire Line
	10500 6575 11025 6575
NoConn ~ 5900 4325
NoConn ~ 5900 4425
NoConn ~ 5900 4525
NoConn ~ 5900 4625
NoConn ~ 5900 4825
NoConn ~ 5900 4925
NoConn ~ 5900 5075
NoConn ~ 5900 5175
NoConn ~ 5900 5375
NoConn ~ 5900 5575
NoConn ~ 5900 6075
NoConn ~ 5900 6175
NoConn ~ 5900 6275
NoConn ~ 5900 6375
NoConn ~ 5900 6525
NoConn ~ 5900 6625
NoConn ~ 5900 6725
NoConn ~ 5900 6825
NoConn ~ 5900 6975
NoConn ~ 5900 7075
NoConn ~ 5900 7175
NoConn ~ 5900 7275
NoConn ~ 5900 7375
NoConn ~ 5900 7475
NoConn ~ 5900 7575
NoConn ~ 10500 7125
NoConn ~ 10500 6975
NoConn ~ 10500 6875
NoConn ~ 10500 6775
NoConn ~ 10500 6675
NoConn ~ 10500 6475
NoConn ~ 10500 6375
NoConn ~ 10500 6275
NoConn ~ 10500 6175
NoConn ~ 10500 6075
NoConn ~ 10500 5925
NoConn ~ 10500 5825
NoConn ~ 10500 5725
NoConn ~ 10500 5625
NoConn ~ 10500 5525
NoConn ~ 10500 5425
NoConn ~ 10500 5325
NoConn ~ 10500 5175
NoConn ~ 10500 5075
NoConn ~ 10500 4975
NoConn ~ 10500 4875
NoConn ~ 10500 4775
NoConn ~ 10500 4675
NoConn ~ 10500 4575
NoConn ~ 10500 4425
NoConn ~ 10500 4325
NoConn ~ 10500 4225
NoConn ~ 10500 4125
NoConn ~ 10500 4025
NoConn ~ 5900 5775
Wire Wire Line
	5200 8175 5125 8175
Wire Wire Line
	5500 8175 5900 8175
$Comp
L Device:R R13
U 1 1
P 5350 8175
F 0 "R13" V 5525 8175 50  0000 C CNN
F 1 "10" V 5450 8175 50  0000 C CNN
F 2 "Resistor_SMD:R_0603_1608Metric" V 5280 8175 50  0001 C CNN
F 3 "~" H 5350 8175 50  0001 C CNN
	1    5350 8175
	0    -1   -1   0   
$EndComp
Text Label 2925 1075 0    50   ~ 0
VIN
Text Label 2000 1075 0    50   ~ 0
USB_IN
Text Label 1525 5000 2    50   ~ 0
USB_IN
Wire Wire Line
	11900 1250 11900 1650
$Comp
L Device:CP C22
U 1 1
P 4625 2600
F 0 "C22" H 4743 2646 50  0000 L CNN
F 1 "220u" H 4743 2555 50  0000 L CNN
F 2 "Capacitor_SMD:CP_Elec_6.3x5.4_Nichicon" H 4663 2450 50  0001 C CNN
F 3 "~" H 4625 2600 50  0001 C CNN
	1    4625 2600
	1    0    0    -1  
$EndComp
$Comp
L Device:L FB1
U 1 1
P 4225 2375
F 0 "FB1" V 4415 2375 50  0000 C CNN
F 1 "FB" V 4324 2375 50  0000 C CNN
F 2 "Inductor_SMD:L_0603_1608Metric" H 4225 2375 50  0001 C CNN
F 3 "~" H 4225 2375 50  0001 C CNN
	1    4225 2375
	0    -1   -1   0   
$EndComp
Wire Wire Line
	2675 1075 2825 1075
Connection ~ 2825 1075
Wire Wire Line
	2825 1075 3075 1075
$Comp
L power:GND #PWR0112
U 1 1
P 4625 2825
F 0 "#PWR0112" H 4625 2575 50  0001 C CNN
F 1 "GND" H 4630 2652 50  0000 C CNN
F 2 "" H 4625 2825 50  0001 C CNN
F 3 "" H 4625 2825 50  0001 C CNN
	1    4625 2825
	1    0    0    -1  
$EndComp
Wire Wire Line
	4625 2450 4625 2375
Wire Wire Line
	4625 2375 5075 2375
Wire Wire Line
	4375 2375 4625 2375
Connection ~ 4625 2375
Wire Wire Line
	4625 2750 4625 2775
$Comp
L LDSW_SiP32431:LDSW_SiP32431 U1
U 1 1
P 3775 2325
F 0 "U1" H 4100 2494 47  0000 C CNN
F 1 "LDSW_SiP32431" H 4100 2407 47  0000 C CNN
F 2 "Package_TO_SOT_SMD:SOT-363_SC-70-6" H 3775 2325 118 0001 C CNN
F 3 "" H 3775 2325 118 0000 C CNN
	1    3775 2325
	-1   0    0    -1  
$EndComp
Text Label 5900 3925 2    50   ~ 0
PUSB
Wire Wire Line
	3975 2375 4025 2375
Text Label 3975 2575 0    50   ~ 0
PUSB
Wire Wire Line
	2925 2575 2825 2575
Wire Wire Line
	2825 1075 2825 2050
$Comp
L power:GND #PWR0113
U 1 1
P 2550 2575
F 0 "#PWR0113" H 2550 2325 50  0001 C CNN
F 1 "GND" H 2555 2402 50  0000 C CNN
F 2 "" H 2550 2575 50  0001 C CNN
F 3 "" H 2550 2575 50  0001 C CNN
	1    2550 2575
	1    0    0    -1  
$EndComp
Wire Wire Line
	3975 2475 4325 2475
Wire Wire Line
	4325 2475 4325 2775
Wire Wire Line
	4325 2775 4625 2775
Connection ~ 4625 2775
Wire Wire Line
	4625 2775 4625 2825
Wire Wire Line
	2925 2475 2550 2475
Wire Wire Line
	2550 2475 2550 2575
$Comp
L Device:R RX1
U 1 1
P 3425 2050
F 0 "RX1" V 3600 2050 50  0000 C CNN
F 1 "27" V 3525 2050 50  0000 C CNN
F 2 "Resistor_SMD:R_0603_1608Metric" V 3355 2050 50  0001 C CNN
F 3 "~" H 3425 2050 50  0001 C CNN
	1    3425 2050
	0    -1   -1   0   
$EndComp
Wire Wire Line
	3575 2050 4025 2050
Wire Wire Line
	4025 2050 4025 2375
Connection ~ 4025 2375
Wire Wire Line
	4025 2375 4075 2375
Wire Wire Line
	3275 2050 2825 2050
Connection ~ 2825 2050
Wire Wire Line
	2825 2050 2825 2575
$Comp
L Device:C C23
U 1 1
P 5075 2600
F 0 "C23" H 5190 2646 50  0000 L CNN
F 1 "10u" H 5190 2555 50  0000 L CNN
F 2 "Capacitor_SMD:C_0805_2012Metric" H 5113 2450 50  0001 C CNN
F 3 "~" H 5075 2600 50  0001 C CNN
	1    5075 2600
	1    0    0    -1  
$EndComp
Wire Wire Line
	4625 2775 5075 2775
Wire Wire Line
	5075 2775 5075 2750
Wire Wire Line
	5075 2450 5075 2375
Connection ~ 5075 2375
Wire Wire Line
	5075 2375 5450 2375
$Comp
L Connector:TestPoint TP1
U 1 1
P 5600 3600
F 0 "TP1" H 5658 3718 50  0000 L CNN
F 1 "BOOT" H 5658 3627 50  0000 L CNN
F 2 "TestPoint:TestPoint_Pad_D1.0mm" H 5800 3600 50  0001 C CNN
F 3 "~" H 5800 3600 50  0001 C CNN
	1    5600 3600
	1    0    0    -1  
$EndComp
Wire Wire Line
	5900 3825 5600 3825
Wire Wire Line
	5600 3825 5600 3600
$EndSCHEMATC
